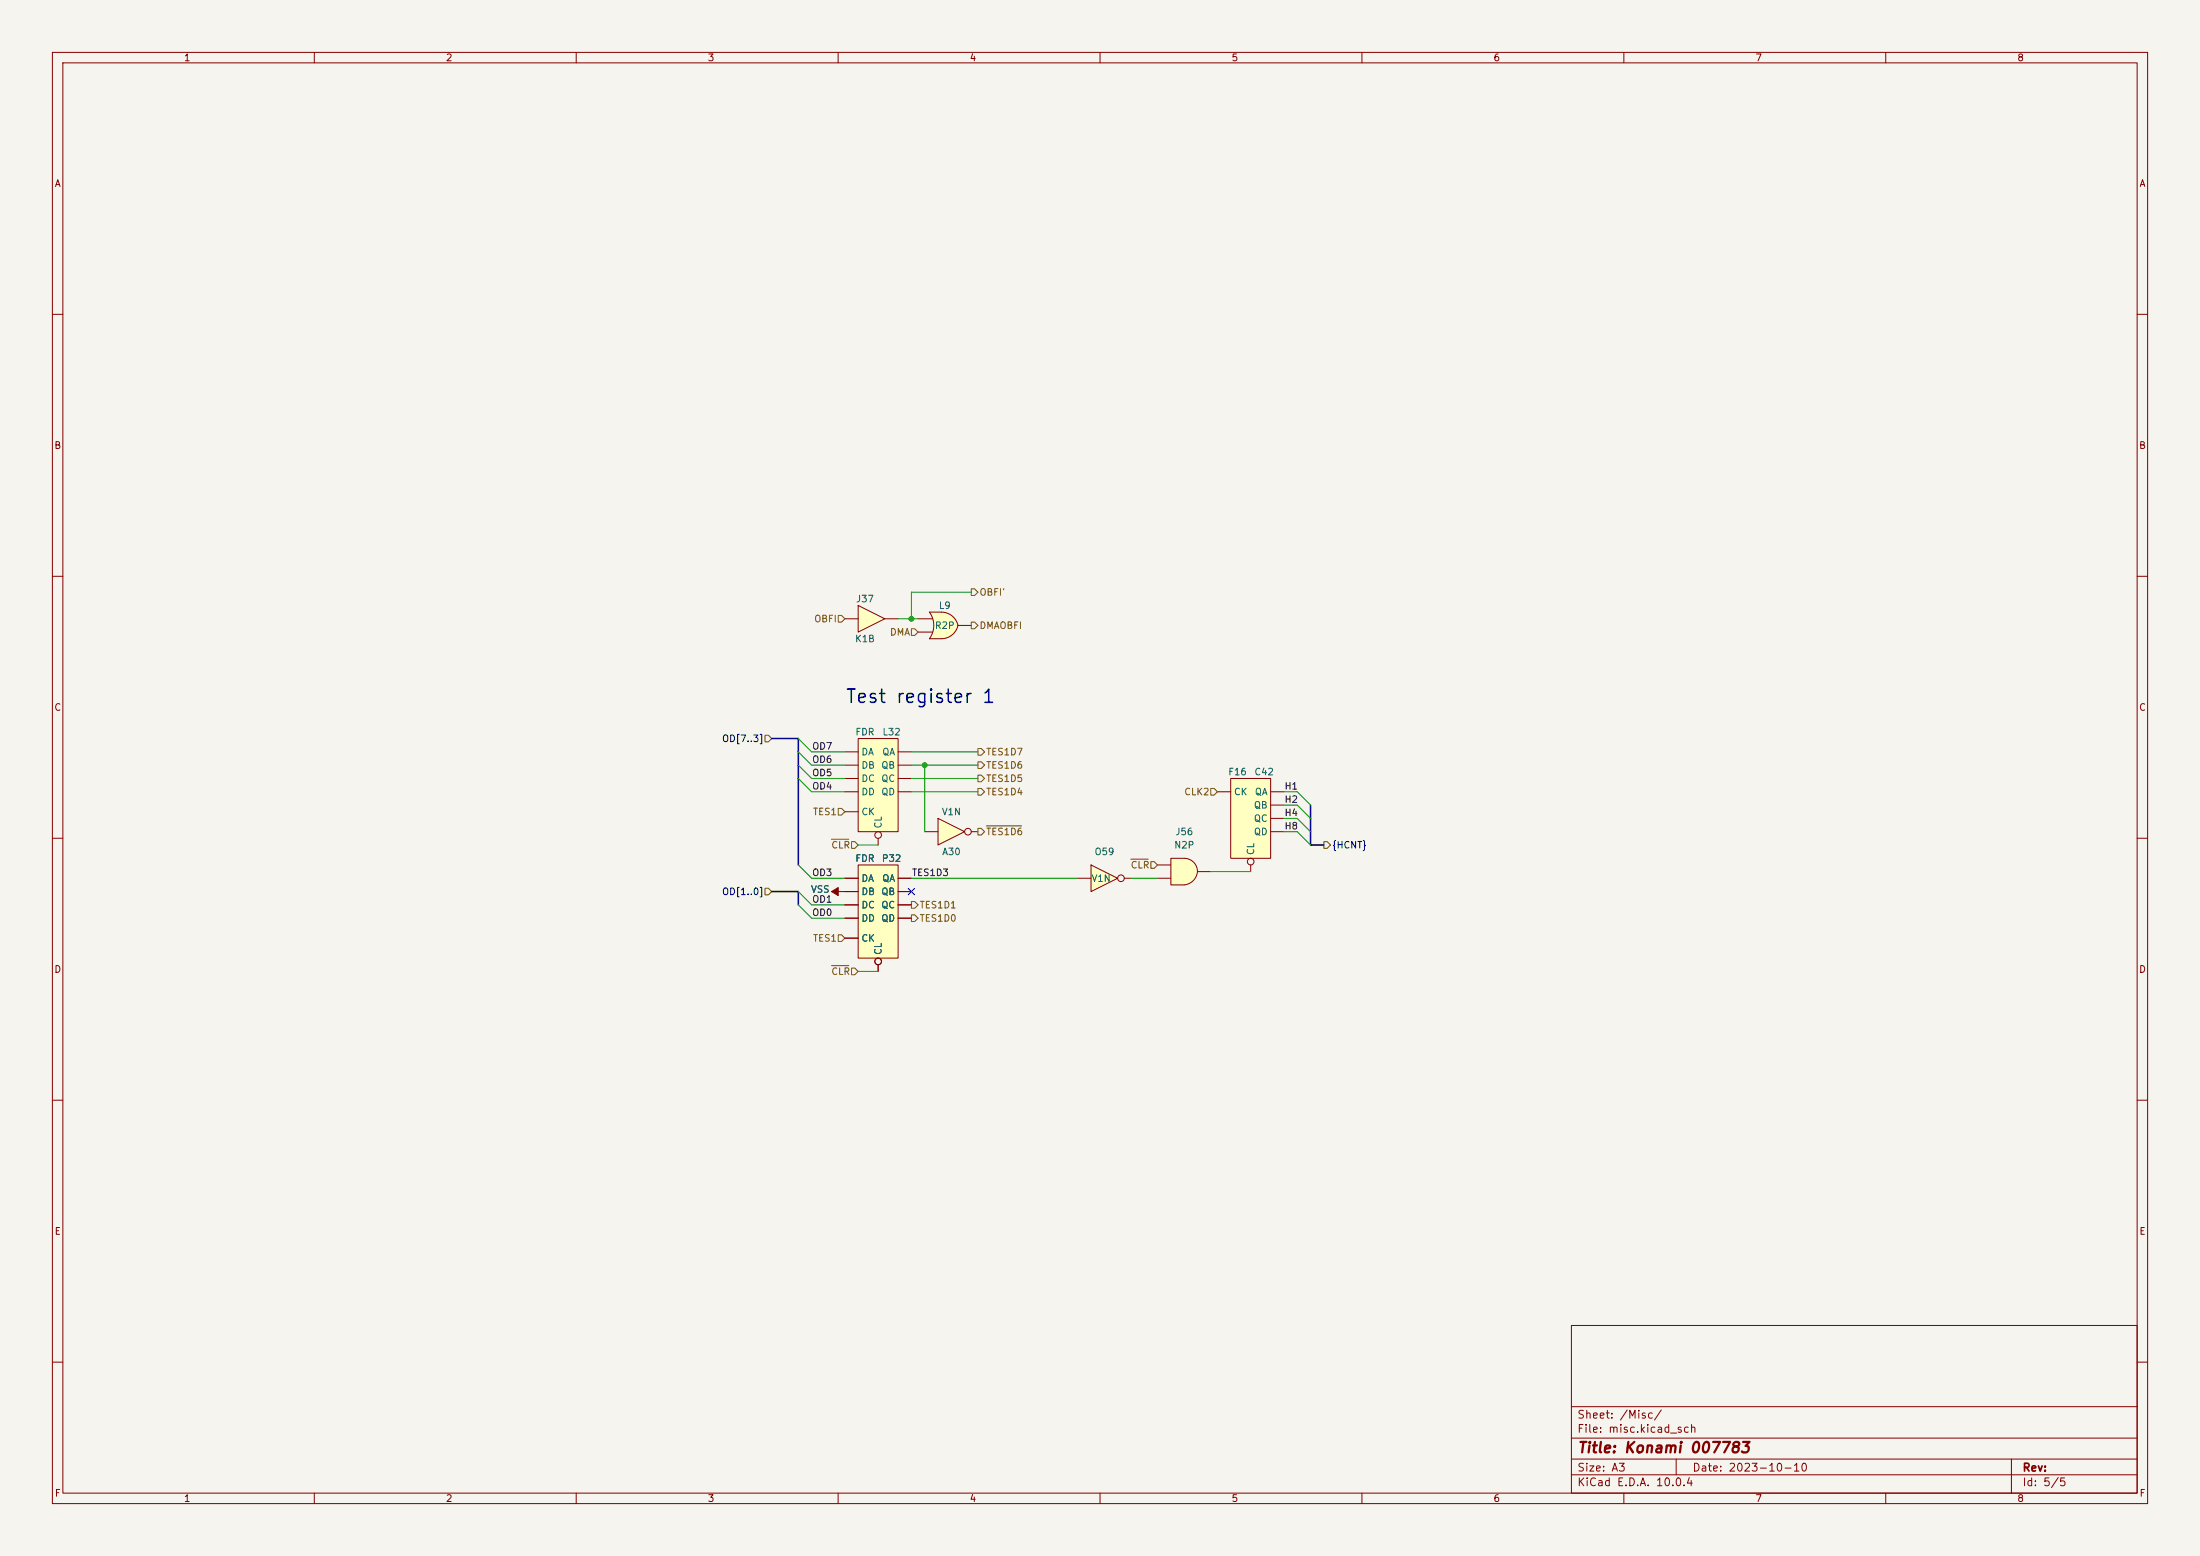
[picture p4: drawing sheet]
<svg xmlns="http://www.w3.org/2000/svg" width="420mm" height="297mm" viewBox="0 0 420 297" stroke-linecap="round" stroke-linejoin="round" font-family="sans-serif">
<path d="M0 0h420v297h-420z" fill="#f5f4ef" stroke="#f5f4ef" stroke-width=".19"/>
<g fill="none" stroke="#840000" stroke-width=".19">
<path d="M10 10h400v277h-400zM12 12h396v273h-396zM60 10v2M110 10v2M160 10v2M210 10v2M260 10v2M310 10v2M360 10v2M10 60h2M408 60h2M10 110h2"/>
<path d="M408 110h2M10 160h2M408 160h2M10 210h2M408 210h2M300 253h108v32h-108zM10 260h2M300 278.5h108M300 274.5h108M300 268.5h108M320 278.5v3M384 278.5v6.5"/>
<path d="M408 260h2M60 285v2M110 285v2M160 285v2M210 285v2M260 285v2M300 281.5h108M310 285v2M360 285v2"/>
</g>
<path d="M163.8 115.6l5.1 2.5-5.1 2.6z" fill="#ffffc2"/>
<path d="M161.3 118.1h2.5M163.8 115.6l5.1 2.5-5.1 2.6zM168.9 118.1h2.5M158.7 170.2h2.6" fill="none" stroke="#840000" stroke-width=".19"/>
<path d="M158.7 170.2l1.3-.8v1.5z" fill="#840000" stroke="#840000" stroke-width=".19"/>
<path d="M208.3 165.1l5.1 2.5-5.1 2.6z" fill="#ffffc2"/>
<g fill="none" stroke="#840000" stroke-width=".19">
<path d="M205.7 167.6h2.6M208.3 165.1l5.1 2.5-5.1 2.6zM214.6 167.6h1.3"/>
<circle cx="214" cy="167.6" r=".63"/>
</g>
<path d="M225.8 166.1l2.8 .3a2.82 2.82 0 0 1-2.5 2.5z" fill="#ffffc2" stroke="#ffffc2" stroke-width=".19"/>
<path d="M223.5 163.8h2.6v5.1h-2.6z" fill="#ffffc2"/>
<path d="M226.1 163.8a2.54 2.54 0 0 1 2.5 2.6h-2.5z" fill="#ffffc2" stroke="#ffffc2" stroke-width=".19"/>
<path d="M221 165.1h2.5M221 167.6h2.5M223.5 163.8h2.6a2.53 2.53 0 0 1 2.5 2.4 2.53 2.53 0 0 1-2.3 2.7h-2.8zM228.6 166.4h2.5" fill="none" stroke="#840000" stroke-width=".19"/>
<path d="M234.9 148.6h7.7v15.2h-7.7z" fill="#ffffc2"/>
<g fill="none" stroke="#840000" stroke-width=".19">
<path d="M232.4 151.1h2.5M234.9 148.6h7.7v15.2h-7.7zM242.6 151.1h2.5M242.6 153.7h2.5M242.6 156.2h2.5M242.6 158.8h2.5M238.8 165.1v1.3"/>
<circle cx="238.8" cy="164.5" r=".63"/>
</g>
<path d="M177.4 116.8h2.3" fill="none" stroke="#ffffc2" stroke-width=".19"/>
<path d="M177.4 116.8h2.3v5.1h-2.3a4.3 4.3 0 0 0 0-5.1z" fill="#ffffc2"/>
<g fill="#ffffc2" stroke="#ffffc2" stroke-width=".19">
<path d="M179.7 118.7l3.2 .7a3.2 3.2 0 0 1-3.2 2.5z"/>
<path d="M179.7 116.8a3.2 3.2 0 0 1 3.2 2.6l-3.2 .7z"/>
</g>
<path d="M175.3 118.1h2.8M177.4 116.8h2.3a3.2 3.2 0 0 1 3.2 2.6M177.4 116.8a4.3 4.3 0 0 1 0 5.1M182.9 119.4a3.2 3.2 0 0 1-3.2 2.5M182.9 119.4h2.5M175.3 120.7h2.8" fill="none" stroke="#840000" stroke-width=".19"/>
<path d="M177.4 121.9h2.3z" fill="#840000" stroke="#840000" stroke-width=".19"/>
<path d="M179.1 156.2l5 2.6-5 2.5z" fill="#ffffc2"/>
<g fill="none" stroke="#840000" stroke-width=".19">
<path d="M176.5 158.8h2.6M179.1 156.2l5 2.6-5 2.5zM185.4 158.8h1.3"/>
<circle cx="184.8" cy="158.7" r=".63"/>
</g>
<path d="M163.8 165.1h7.6v17.8h-7.6z" fill="#ffffc2"/>
<g fill="none" stroke="#840000" stroke-width=".19">
<path d="M161.3 167.6h2.5M161.3 170.2h2.5M161.3 172.7h2.5M161.3 175.3h2.5M161.3 179.1h2.5M163.8 165.1h7.6v17.8h-7.6zM171.4 167.6h2.6M171.4 170.2h2.6M171.4 172.7h2.6M171.4 175.3h2.6M167.6 184.2v1.2"/>
<circle cx="167.6" cy="183.5" r=".63"/>
</g>
<path d="M163.8 141h7.6v17.8h-7.6z" fill="#ffffc2"/>
<g fill="none" stroke="#840000" stroke-width=".19">
<path d="M161.3 143.5h2.5M161.3 146.1h2.5M161.3 148.6h2.5M161.3 151.1h2.5M161.3 154.9h2.5M163.8 141h7.6v17.8h-7.6zM171.4 143.5h2.6M171.4 146.1h2.6M171.4 148.6h2.6M171.4 151.1h2.6M161.3 167.6h2.5M161.3 170.2h2.5"/>
<path d="M161.3 172.7h2.5M161.3 175.3h2.5M161.3 179.1h2.5M167.6 160v1.3M171.4 167.6h2.6M171.4 170.2h2.6M171.4 172.7h2.6M171.4 175.3h2.6M167.6 184.2v1.2"/>
<circle cx="167.6" cy="159.4" r=".63"/>
<circle cx="167.6" cy="183.5" r=".63"/>
</g>
<g fill="none" stroke="#725600" stroke-width=".19">
<path d="M160 117.5h.7l.6 .6-.6 .6h-.7zM185.4 112.4h.7l.6 .6-.6 .7h-.7zM185.4 118.7h.7l.6 .7-.6 .6h-.7zM174 120h.6l.7 .7-.7 .6h-.6zM146 140.3h.7l.6 .7-.6 .6h-.7zM160 154.3h.7l.6 .6-.6 .7h-.7zM186.7 142.9h.6l.7 .6-.7 .6h-.6zM186.7 148h.6l.7 .6-.7 .6h-.6zM186.7 145.4h.6l.7 .7-.7 .6h-.6zM186.7 150.5h.6l.7 .6-.7 .7h-.6zM186.7 158.1h.6l.7 .7-.7 .6h-.6zM188.3 157.6h6.7"/>
<path d="M231.1 150.5h.7l.6 .6-.6 .7h-.7zM146 169.5h.7l.6 .7-.6 .6h-.7zM158.7 160.2h3.3M160 178.4h.7l.6 .7-.6 .6h-.7zM162.6 160.7h.6l.6 .6-.6 .6h-.6zM174 174.6h.6l.7 .7-.7 .6h-.6zM174 172.1h.6l.7 .6-.7 .7h-.6zM215.9 164h3.3M219.7 164.5h.6l.7 .6-.7 .6h-.6zM252.7 160.7h.7l.6 .6-.6 .6h-.7zM158.7 184.3h3.3M162.6 184.8h.6l.6 .6-.6 .7h-.6z"/>
</g>
<path d="M147.3 141h5.1v24.1M250.2 153.7v7.6h2.5M147.3 170.2h5.1v2.5" fill="none" stroke="#000084" stroke-width=".3"/>
<g fill="none" stroke="#009600" stroke-width=".19">
<path d="M171.4 118.1h3.9M185.4 113h-11.4v5.1M152.4 143.5l2.5 2.6h6.4M152.4 148.6l2.5 2.5h6.4M152.4 146.1l2.5 2.5h6.4M152.4 141l2.5 2.5h6.4M174 146.1h12.7M174 151.1h12.7M174 148.6h12.7M174 143.5h12.7M176.5 146.1v12.7M245.1 156.2h2.5l2.6 2.6"/>
<path d="M245.1 151.1h2.5l2.6 2.6M245.1 158.8h2.5l2.6 2.5M245.1 153.7h2.5l2.6 2.5M152.4 165.1l2.5 2.5h6.4M152.4 170.2l2.5 2.5h6.4M152.4 172.7l2.5 2.6h6.4M163.8 161.3h3.8M174 167.6h31.7M215.9 167.6h5.1M231.1 166.4h7.7M163.8 185.4h3.8"/>
</g>
<path d="M173.4 169.6l1.2 1.2M174.6 169.6l-1.2 1.2" fill="none" stroke="#000084" stroke-width=".19"/>
<g fill="#009600" stroke="#009600" stroke-width=".19">
<circle cx="176.5" cy="146.1" r=".46"/>
<circle cx="174" cy="118.1" r=".46"/>
</g>
<text font-size="2.5" fill="#0000c2" x="161.3" y="134.8">Test register 1</text>
<text font-size="2" fill="#840000" x="301" y="277.8">Title: Konami 007783</text>
<g font-size="1.5" fill="#840000">
<text x="301" y="273.8">File: misc.kicad_sch</text>
<text x="301" y="271.1">Sheet: /Misc/</text>
<text x="301" y="281.2">Size: A3</text>
<text x="323" y="281.2">Date: 2023-10-10</text>
<text x="386" y="281.2">Rev:</text>
<text x="301" y="284">KiCad E.D.A. 10.0.4</text>
<text x="386" y="284">Id: 5/5</text>
</g>
<g font-size="1.3" fill="#840000">
<text x="35" y="12">1</text>
<text x="85" y="12">2</text>
<text x="135" y="12">3</text>
<text x="185" y="12">4</text>
<text x="235" y="12">5</text>
<text x="285" y="12">6</text>
<text x="335" y="12">7</text>
<text x="385" y="12">8</text>
<text x="10.3" y="36">A</text>
<text x="408.3" y="36">A</text>
<text x="10.3" y="86">B</text>
<text x="408.2" y="86">B</text>
<text x="10.3" y="136">C</text>
<text x="408.2" y="136">C</text>
<text x="10.3" y="186">D</text>
<text x="408.2" y="186">D</text>
<text x="10.3" y="236">E</text>
<text x="408.3" y="236">E</text>
<text x="10.3" y="286">F</text>
<text x="35" y="287">1</text>
<text x="85" y="287">2</text>
<text x="135" y="287">3</text>
<text x="185" y="287">4</text>
<text x="235" y="287">5</text>
<text x="285" y="287">6</text>
<text x="335" y="287">7</text>
<text x="385" y="287">8</text>
<text x="408.3" y="286">F</text>
</g>
<g font-size="1.3" fill="#725600">
<text x="155.3" y="119.1">OBFI</text>
<text x="186.9" y="114">OBFI'</text>
<text x="169.8" y="121.6">DMA</text>
<text x="186.9" y="120.4">DMAOBFI</text>
<text x="188.2" y="144.5">TES1D7</text>
<text x="188.2" y="149.6">TES1D5</text>
<text x="188.2" y="147">TES1D6</text>
<text x="155.1" y="155.9">TES1</text>
<text x="188.2" y="152.1">TES1D4</text>
<text x="226" y="152.1">CLK2</text>
<text x="188.2" y="159.7">TES1D6</text>
<text x="158.6" y="162.3">CLR</text>
<text x="215.7" y="166.1">CLR</text>
<text x="175.5" y="173.7">TES1D1</text>
<text x="175.5" y="176.2">TES1D0</text>
<text x="155.1" y="180">TES1</text>
<text x="158.6" y="186.4">CLR</text>
</g>
<g font-size="1.3" fill="#006464">
<text x="163.3" y="115.3">J37</text>
<text x="179.1" y="116.5">L9</text>
<text x="163.1" y="122.9">K1B</text>
<text x="178.4" y="120.4">R2P</text>
<text x="163.2" y="140.7">FDR</text>
<text x="168.4" y="140.7">L32</text>
<text x="164.3" y="144.5">DA</text>
<text x="164.3" y="147">DB</text>
<text x="164.3" y="149.6">DC</text>
<text x="168.1" y="147">QB</text>
<text x="168.1" y="149.6">QC</text>
<text x="168.3" y="144.5">QA</text>
<text x="234.4" y="148.3">F16</text>
<text x="239.4" y="148.3">C42</text>
<text x="164.3" y="152.1">DD</text>
<text x="164.3" y="155.9">CK</text>
<text x="168.1" y="152.1">QD</text>
<text x="179.7" y="155.9">V1N</text>
<text x="235.5" y="152.1">CK</text>
<text x="239.3" y="154.6">QB</text>
<text x="239.4" y="152.1">QA</text>
<text x="168.6" y="158.2" transform="rotate(-90 168.6 158.2)">CL</text>
<text x="224.3" y="159.7">J56</text>
<text x="239.3" y="157.2">QC</text>
<text x="239.3" y="159.7">QD</text>
<text x="163.2" y="164.8">FDR</text>
<text x="168.2" y="164.8">P32</text>
<text x="179.8" y="163.5">A30</text>
<text x="208.8" y="163.5">O59</text>
<text x="224.1" y="162.3">N2P</text>
<text x="239.7" y="163.3" transform="rotate(-90 239.7 163.3)">CL</text>
<text x="154.7" y="170.7">VSS</text>
<text x="164.3" y="168.6">DA</text>
<text x="164.3" y="171.2">DB</text>
<text x="164.3" y="173.7">DC</text>
<text x="168.1" y="171.2">QB</text>
<text x="168.1" y="173.7">QC</text>
<text x="168.3" y="168.6">QA</text>
<text x="208.3" y="168.6">V1N</text>
<text x="164.3" y="176.2">DD</text>
<text x="168.1" y="176.2">QD</text>
<text x="164.3" y="180">CK</text>
<text x="168.6" y="182.4" transform="rotate(-90 168.6 182.4)">CL</text>
</g>
<g font-size="1.3" fill="#000084">
<text x="137.7" y="141.9">OD[7..3]</text>
<text x="254.2" y="162.3">{HCNT}</text>
<text x="137.7" y="171.2">OD[1..0]</text>
</g>
<g font-size="1.3" fill="#0f0f0f">
<text x="154.9" y="143.4">OD7</text>
<text x="154.9" y="148.5">OD5</text>
<text x="154.9" y="145.9">OD6</text>
<text x="154.9" y="151">OD4</text>
<text x="245.1" y="151">H1</text>
<text x="245.1" y="153.5">H2</text>
<text x="245.1" y="158.6">H8</text>
<text x="245.1" y="156.1">H4</text>
<text x="154.9" y="167.5">OD3</text>
<text x="174" y="167.5">TES1D3</text>
<text x="154.9" y="172.6">OD1</text>
<text x="154.9" y="175.1">OD0</text>
</g>
</svg>
